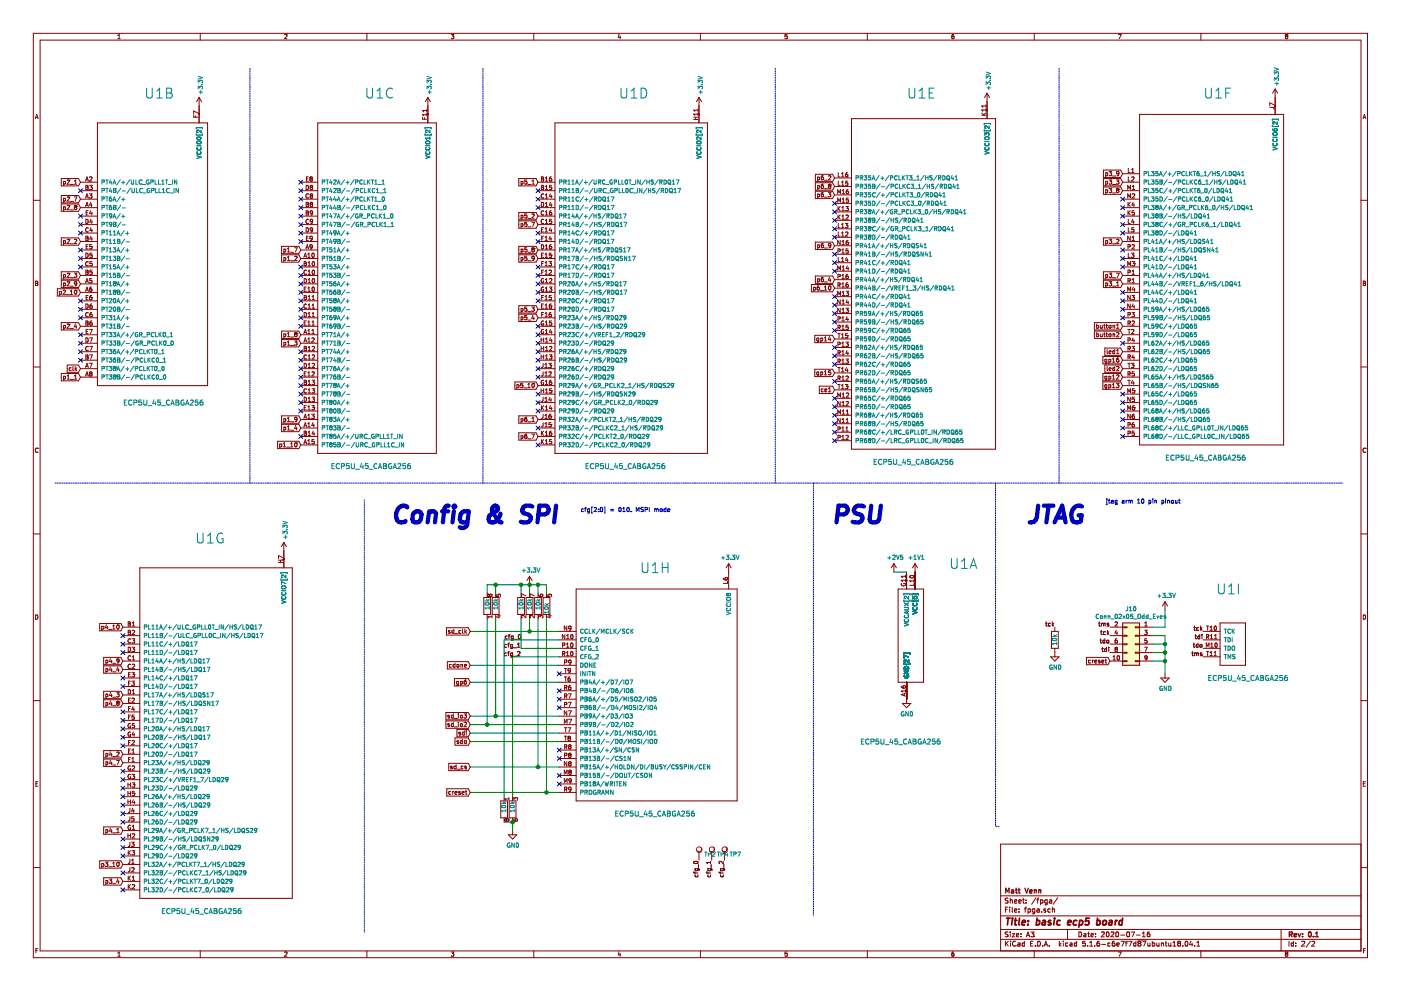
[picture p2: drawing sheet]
EESchema Schematic File Version 4
EELAYER 30 0
EELAYER END
$Descr A3 16535 11693
encoding utf-8
Sheet 2 2
Title "basic ecp5 board"
Date "2020-07-16"
Rev "0.1"
Comp "Matt Venn"
Comment1 ""
Comment2 ""
Comment3 ""
Comment4 ""
$EndDescr
$Comp
L Lattice_ECP_FPGA:ECP5U_45_CABGA256 U1
U 1 1
P 10400 7650
F 0 "U1" H 11200 8650 118 0000 L CNN
F 1 "ECP5U_45_CABGA256" H 10150 6550 60  0000 L CNN
F 2 "Package_BGA:BGA-256_14.0x14.0mm_Layout16x16_P0.8mm_Ball0.45mm_Pad0.32mm_NSMD" H 10550 7700 60  0001 R CNN
F 3 "" H 10550 7500 60  0001 R CNN
F 4 "LFE5U-45F-6BG256C‎" H 10550 7600 60  0001 R CNN "manf#"
	1    10400 7650
	1    0    0    -1  
$EndComp
$Comp
L Lattice_ECP_FPGA:ECP5U_45_CABGA256 U1
U 2 1
P 950 2150
F 0 "U1" H 1700 3200 118 0000 L CNN
F 1 "ECP5U_45_CABGA256" H 1450 -450 60  0000 L CNN
F 2 "Package_BGA:BGA-256_14.0x14.0mm_Layout16x16_P0.8mm_Ball0.45mm_Pad0.32mm_NSMD" H 1100 2200 60  0001 R CNN
F 3 "" H 1100 2000 60  0001 R CNN
F 4 "LFE5U-45F-6BG256C‎" H 1100 2100 60  0001 R CNN "manf#"
	2    950  2150
	1    0    0    -1  
$EndComp
$Comp
L Lattice_ECP_FPGA:ECP5U_45_CABGA256 U1
U 3 1
P 3550 2150
F 0 "U1" H 4300 3200 118 0000 L CNN
F 1 "ECP5U_45_CABGA256" H 3900 -1200 60  0000 L CNN
F 2 "Package_BGA:BGA-256_14.0x14.0mm_Layout16x16_P0.8mm_Ball0.45mm_Pad0.32mm_NSMD" H 3700 2200 60  0001 R CNN
F 3 "" H 3700 2000 60  0001 R CNN
F 4 "LFE5U-45F-6BG256C‎" H 3700 2100 60  0001 R CNN "manf#"
	3    3550 2150
	1    0    0    -1  
$EndComp
$Comp
L Lattice_ECP_FPGA:ECP5U_45_CABGA256 U1
U 4 1
P 6350 2150
F 0 "U1" H 7300 3200 118 0000 L CNN
F 1 "ECP5U_45_CABGA256" H 6900 -1200 60  0000 L CNN
F 2 "Package_BGA:BGA-256_14.0x14.0mm_Layout16x16_P0.8mm_Ball0.45mm_Pad0.32mm_NSMD" H 6500 2200 60  0001 R CNN
F 3 "" H 6500 2000 60  0001 R CNN
F 4 "LFE5U-45F-6BG256C‎" H 6500 2100 60  0001 R CNN "manf#"
	4    6350 2150
	1    0    0    -1  
$EndComp
$Comp
L Lattice_ECP_FPGA:ECP5U_45_CABGA256 U1
U 5 1
P 9850 2100
F 0 "U1" H 10700 3100 118 0000 L CNN
F 1 "ECP5U_45_CABGA256" H 10300 -1250 60  0000 L CNN
F 2 "Package_BGA:BGA-256_14.0x14.0mm_Layout16x16_P0.8mm_Ball0.45mm_Pad0.32mm_NSMD" H 10000 2150 60  0001 R CNN
F 3 "" H 10000 1950 60  0001 R CNN
F 4 "LFE5U-45F-6BG256C‎" H 10000 2050 60  0001 R CNN "manf#"
	5    9850 2100
	1    0    0    -1  
$EndComp
$Comp
L Lattice_ECP_FPGA:ECP5U_45_CABGA256 U1
U 6 1
P 13250 2050
F 0 "U1" H 14200 3000 118 0000 L CNN
F 1 "ECP5U_45_CABGA256" H 13750 -1300 60  0000 L CNN
F 2 "Package_BGA:BGA-256_14.0x14.0mm_Layout16x16_P0.8mm_Ball0.45mm_Pad0.32mm_NSMD" H 13400 2100 60  0001 R CNN
F 3 "" H 13400 1900 60  0001 R CNN
F 4 "LFE5U-45F-6BG256C‎" H 13400 2000 60  0001 R CNN "manf#"
	6    13250 2050
	1    0    0    -1  
$EndComp
$Comp
L Lattice_ECP_FPGA:ECP5U_45_CABGA256 U1
U 7 1
P 1450 7400
F 0 "U1" H 2300 8450 118 0000 L CNN
F 1 "ECP5U_45_CABGA256" H 1900 4050 60  0000 L CNN
F 2 "Package_BGA:BGA-256_14.0x14.0mm_Layout16x16_P0.8mm_Ball0.45mm_Pad0.32mm_NSMD" H 1600 7450 60  0001 R CNN
F 3 "" H 1600 7250 60  0001 R CNN
F 4 "LFE5U-45F-6BG256C‎" H 1600 7350 60  0001 R CNN "manf#"
	7    1450 7400
	1    0    0    -1  
$EndComp
$Comp
L Lattice_ECP_FPGA:ECP5U_45_CABGA256 U1
U 9 1
P 14200 7450
F 0 "U1" H 14350 7950 118 0000 L CNN
F 1 "ECP5U_45_CABGA256" H 14250 6900 60  0000 L CNN
F 2 "Package_BGA:BGA-256_14.0x14.0mm_Layout16x16_P0.8mm_Ball0.45mm_Pad0.32mm_NSMD" H 14350 7500 60  0001 R CNN
F 3 "" H 14350 7300 60  0001 R CNN
F 4 "LFE5U-45F-6BG256C‎" H 14350 7400 60  0001 R CNN "manf#"
	9    14200 7450
	1    0    0    -1  
$EndComp
$Comp
L power:GND #PWR0195
U 1 1
P 10700 8250
F 0 "#PWR0195" H 10700 8000 50  0001 C CNN
F 1 "GND" H 10705 8077 50  0000 C CNN
F 2 "" H 10700 8250 50  0001 C CNN
F 3 "" H 10700 8250 50  0001 C CNN
	1    10700 8250
	1    0    0    -1  
$EndComp
$Comp
L power:+3.3V #PWR?
U 1 1
P 8600 6750
AR Path="/5F18B6B6" Ref="#PWR?"  Part="1" 
AR Path="/5F109712/5F18B6B6" Ref="#PWR0120"  Part="1" 
F 0 "#PWR0120" H 8600 6600 50  0001 C CNN
F 1 "+3.3V" H 8615 6923 50  0000 C CNN
F 2 "" H 8600 6750 50  0001 C CNN
F 3 "" H 8600 6750 50  0001 C CNN
	1    8600 6750
	1    0    0    -1  
$EndComp
$Comp
L power:+3.3V #PWR?
U 1 1
P 3350 6500
AR Path="/5F1DD410" Ref="#PWR?"  Part="1" 
AR Path="/5F109712/5F1DD410" Ref="#PWR0198"  Part="1" 
F 0 "#PWR0198" H 3350 6350 50  0001 C CNN
F 1 "+3.3V" V 3365 6628 50  0000 L CNN
F 2 "" H 3350 6500 50  0001 C CNN
F 3 "" H 3350 6500 50  0001 C CNN
	1    3350 6500
	1    0    0    -1  
$EndComp
$Comp
L power:+3.3V #PWR?
U 1 1
P 2350 1250
AR Path="/5F1E764B" Ref="#PWR?"  Part="1" 
AR Path="/5F109712/5F1E764B" Ref="#PWR0199"  Part="1" 
F 0 "#PWR0199" H 2350 1100 50  0001 C CNN
F 1 "+3.3V" V 2365 1378 50  0000 L CNN
F 2 "" H 2350 1250 50  0001 C CNN
F 3 "" H 2350 1250 50  0001 C CNN
	1    2350 1250
	1    0    0    -1  
$EndComp
$Comp
L power:+3.3V #PWR?
U 1 1
P 5050 1250
AR Path="/5F1EAE51" Ref="#PWR?"  Part="1" 
AR Path="/5F109712/5F1EAE51" Ref="#PWR0200"  Part="1" 
F 0 "#PWR0200" H 5050 1100 50  0001 C CNN
F 1 "+3.3V" V 5065 1378 50  0000 L CNN
F 2 "" H 5050 1250 50  0001 C CNN
F 3 "" H 5050 1250 50  0001 C CNN
	1    5050 1250
	1    0    0    -1  
$EndComp
$Comp
L power:+3.3V #PWR?
U 1 1
P 8250 1250
AR Path="/5F1EB7B7" Ref="#PWR?"  Part="1" 
AR Path="/5F109712/5F1EB7B7" Ref="#PWR0201"  Part="1" 
F 0 "#PWR0201" H 8250 1100 50  0001 C CNN
F 1 "+3.3V" V 8265 1378 50  0000 L CNN
F 2 "" H 8250 1250 50  0001 C CNN
F 3 "" H 8250 1250 50  0001 C CNN
	1    8250 1250
	1    0    0    -1  
$EndComp
$Comp
L power:+3.3V #PWR?
U 1 1
P 11650 1200
AR Path="/5F1EF472" Ref="#PWR?"  Part="1" 
AR Path="/5F109712/5F1EF472" Ref="#PWR0202"  Part="1" 
F 0 "#PWR0202" H 11650 1050 50  0001 C CNN
F 1 "+3.3V" V 11665 1328 50  0000 L CNN
F 2 "" H 11650 1200 50  0001 C CNN
F 3 "" H 11650 1200 50  0001 C CNN
	1    11650 1200
	1    0    0    -1  
$EndComp
$Comp
L power:+3.3V #PWR?
U 1 1
P 15050 1150
AR Path="/5F1F316D" Ref="#PWR?"  Part="1" 
AR Path="/5F109712/5F1F316D" Ref="#PWR0203"  Part="1" 
F 0 "#PWR0203" H 15050 1000 50  0001 C CNN
F 1 "+3.3V" V 15065 1278 50  0000 L CNN
F 2 "" H 15050 1150 50  0001 C CNN
F 3 "" H 15050 1150 50  0001 C CNN
	1    15050 1150
	1    0    0    -1  
$EndComp
$Comp
L power:+3.3V #PWR?
U 1 1
P 6250 6900
AR Path="/5F2DEE2A" Ref="#PWR?"  Part="1" 
AR Path="/5F109712/5F2DEE2A" Ref="#PWR0204"  Part="1" 
F 0 "#PWR0204" H 6250 6750 50  0001 C CNN
F 1 "+3.3V" H 6265 7073 50  0000 C CNN
F 2 "" H 6250 6900 50  0001 C CNN
F 3 "" H 6250 6900 50  0001 C CNN
	1    6250 6900
	1    0    0    -1  
$EndComp
$Comp
L power:GND #PWR?
U 1 1
P 6050 9800
AR Path="/5F2DEE34" Ref="#PWR?"  Part="1" 
AR Path="/5F109712/5F2DEE34" Ref="#PWR0205"  Part="1" 
F 0 "#PWR0205" H 6050 9550 50  0001 C CNN
F 1 "GND" H 6055 9627 50  0000 C CNN
F 2 "" H 6050 9800 50  0001 C CNN
F 3 "" H 6050 9800 50  0001 C CNN
	1    6050 9800
	1    0    0    -1  
$EndComp
$Comp
L power:+1V1 #PWR0206
U 1 1
P 10800 6750
F 0 "#PWR0206" H 10800 6600 50  0001 C CNN
F 1 "+1V1" H 10815 6923 50  0000 C CNN
F 2 "" H 10800 6750 50  0001 C CNN
F 3 "" H 10800 6750 50  0001 C CNN
	1    10800 6750
	1    0    0    -1  
$EndComp
$Comp
L power:+2V5 #PWR0207
U 1 1
P 10550 6750
F 0 "#PWR0207" H 10550 6600 50  0001 C CNN
F 1 "+2V5" H 10565 6923 50  0000 C CNN
F 2 "" H 10550 6750 50  0001 C CNN
F 3 "" H 10550 6750 50  0001 C CNN
	1    10550 6750
	1    0    0    -1  
$EndComp
Wire Wire Line
	10550 6750 10700 6750
Text GLabel 5550 8750 0    50   Input ~ 0
sdo
Text GLabel 5550 8650 0    50   Input ~ 0
sdi
Text GLabel 5550 7450 0    50   Input ~ 0
sd_clk
Text GLabel 5550 9050 0    50   Input ~ 0
sd_cs
Text GLabel 5550 9350 0    50   Input ~ 0
creset
Text GLabel 5550 7850 0    50   Input ~ 0
cdone
Text GLabel 5550 8550 0    50   Input ~ 0
sd_io2
Text GLabel 5550 8450 0    50   Input ~ 0
sd_io3
Wire Wire Line
	5550 7850 6600 7850
NoConn ~ 6600 7950
Connection ~ 6250 6900
Wire Wire Line
	5550 9050 6350 9050
NoConn ~ 6600 9250
NoConn ~ 6600 9150
NoConn ~ 6600 8850
Wire Wire Line
	5550 8750 6600 8750
Wire Wire Line
	5550 8650 6600 8650
Wire Wire Line
	5550 8550 5750 8550
Wire Wire Line
	5550 8450 5850 8450
NoConn ~ 6600 8350
NoConn ~ 6600 8250
NoConn ~ 6600 8150
NoConn ~ 6600 8950
$Comp
L Connector_Generic:Conn_02x05_Odd_Even J10
U 1 1
P 13400 7600
F 0 "J10" H 13450 8017 50  0000 C CNN
F 1 "Conn_02x05_Odd_Even" H 13450 7926 50  0000 C CNN
F 2 "Connector_PinHeader_1.27mm:PinHeader_2x05_P1.27mm_Vertical_SMD" H 13400 7600 50  0001 C CNN
F 3 "~" H 13400 7600 50  0001 C CNN
	1    13400 7600
	-1   0    0    -1  
$EndComp
Text Label 14200 7450 2    50   ~ 0
tck
Text Label 14200 7550 2    50   ~ 0
tdi
Text Label 14200 7650 2    50   ~ 0
tdo
Text Label 14200 7750 2    50   ~ 0
tms
Text Label 13100 7400 2    50   ~ 0
tms
Text Label 13100 7500 2    50   ~ 0
tck
Text Label 13100 7600 2    50   ~ 0
tdo
Text Label 13100 7700 2    50   ~ 0
tdi
Text GLabel 13100 7800 0    50   Input ~ 0
creset
Wire Wire Line
	13600 7500 13750 7500
Wire Wire Line
	13750 7500 13750 7600
Connection ~ 13750 7600
Wire Wire Line
	13750 7600 13750 7700
Wire Wire Line
	13600 7600 13750 7600
Wire Wire Line
	13600 7700 13750 7700
Connection ~ 13750 7700
Wire Wire Line
	13750 7700 13750 7800
Wire Wire Line
	13600 7800 13750 7800
Connection ~ 13750 7800
Wire Wire Line
	13750 7800 13750 7950
Wire Wire Line
	13600 7400 13750 7400
Wire Wire Line
	13750 7400 13750 7200
$Comp
L power:+3.3V #PWR?
U 1 1
P 13750 7200
AR Path="/5F4AC96B" Ref="#PWR?"  Part="1" 
AR Path="/5F109712/5F4AC96B" Ref="#PWR0208"  Part="1" 
F 0 "#PWR0208" H 13750 7050 50  0001 C CNN
F 1 "+3.3V" H 13765 7373 50  0000 C CNN
F 2 "" H 13750 7200 50  0001 C CNN
F 3 "" H 13750 7200 50  0001 C CNN
	1    13750 7200
	1    0    0    -1  
$EndComp
$Comp
L power:GND #PWR?
U 1 1
P 13750 7950
AR Path="/5F4ADA72" Ref="#PWR?"  Part="1" 
AR Path="/5F109712/5F4ADA72" Ref="#PWR0209"  Part="1" 
F 0 "#PWR0209" H 13750 7700 50  0001 C CNN
F 1 "GND" H 13755 7777 50  0000 C CNN
F 2 "" H 13750 7950 50  0001 C CNN
F 3 "" H 13750 7950 50  0001 C CNN
	1    13750 7950
	1    0    0    -1  
$EndComp
Text Notes 13050 5950 0    50   ~ 0
jtag arm 10 pin pinout\n
Text GLabel 950  4350 0    50   Input ~ 0
clk
Text GLabel 950  3450 0    50   Input ~ 0
p2_10
Text GLabel 950  3850 0    50   Input ~ 0
p2_4
Text GLabel 950  3350 0    50   Input ~ 0
p2_9
Text GLabel 950  3250 0    50   Input ~ 0
p2_3
Text GLabel 950  2450 0    50   Input ~ 0
p2_8
Text GLabel 950  2850 0    50   Input ~ 0
p2_2
Text GLabel 950  2350 0    50   Input ~ 0
p2_7
Text GLabel 950  2150 0    50   Input ~ 0
p2_1
Text GLabel 950  4450 0    50   Input ~ 0
p1_1
Text GLabel 3550 2950 0    50   Input ~ 0
p1_7
Text GLabel 3550 3050 0    50   Input ~ 0
p1_2
Text GLabel 3550 3950 0    50   Input ~ 0
p1_8
Text GLabel 3550 4050 0    50   Input ~ 0
p1_3
Text GLabel 3550 4950 0    50   Input ~ 0
p1_9
Text GLabel 3550 5050 0    50   Input ~ 0
p1_4
Text GLabel 3550 5250 0    50   Input ~ 0
p1_10
Text GLabel 1450 7400 0    50   Input ~ 0
p4_10
Text GLabel 1450 7900 0    50   Input ~ 0
p4_4
Text GLabel 1450 7800 0    50   Input ~ 0
p4_9
Text GLabel 1450 8200 0    50   Input ~ 0
p4_3
Text GLabel 1450 8300 0    50   Input ~ 0
p4_8
Text GLabel 1450 8900 0    50   Input ~ 0
p4_2
Text GLabel 1450 9000 0    50   Input ~ 0
p4_7
Text GLabel 1450 9800 0    50   Input ~ 0
p4_1
Text GLabel 1450 10200 0    50   Input ~ 0
p3_10
Text GLabel 1450 10400 0    50   Input ~ 0
p3_4
Text GLabel 13250 2050 0    50   Input ~ 0
p3_9
Text GLabel 13250 2150 0    50   Input ~ 0
p3_3
Text GLabel 13250 2250 0    50   Input ~ 0
p3_8
Text GLabel 13250 2850 0    50   Input ~ 0
p3_2
Text GLabel 13250 3250 0    50   Input ~ 0
p3_7
Text GLabel 13250 3350 0    50   Input ~ 0
p3_1
Text GLabel 6350 2150 0    50   Input ~ 0
p5_1
Text GLabel 6350 2650 0    50   Input ~ 0
p5_7
Text GLabel 6350 2550 0    50   Input ~ 0
p5_2
Text GLabel 6350 2950 0    50   Input ~ 0
p5_8
Text GLabel 6350 3650 0    50   Input ~ 0
p5_3
Text GLabel 6350 3050 0    50   Input ~ 0
p5_9
Text GLabel 6350 3750 0    50   Input ~ 0
p5_4
Text GLabel 6350 4550 0    50   Input ~ 0
p5_10
Text GLabel 6350 4950 0    50   Input ~ 0
p6_1
Text GLabel 6350 5150 0    50   Input ~ 0
p6_7
Text GLabel 9850 2100 0    50   Input ~ 0
p6_2
Text GLabel 9850 2200 0    50   Input ~ 0
p6_8
Text GLabel 9850 2300 0    50   Input ~ 0
p6_3
Text GLabel 9850 2900 0    50   Input ~ 0
p6_9
Text GLabel 9850 3300 0    50   Input ~ 0
p6_4
Text GLabel 9850 3400 0    50   Input ~ 0
p6_10
Text GLabel 13250 3850 0    50   Input ~ 0
button1
Text GLabel 13250 3950 0    50   Input ~ 0
button2
Text GLabel 13250 4150 0    50   Input ~ 0
led1
Text GLabel 13250 4350 0    50   Input ~ 0
led2
Text GLabel 13250 4250 0    50   Input ~ 0
gp16
Text GLabel 13250 4550 0    50   Input ~ 0
gp13
Text GLabel 13250 4450 0    50   Input ~ 0
gp12
Text GLabel 5550 8050 0    50   Input ~ 0
gp6
NoConn ~ 950  2250
NoConn ~ 950  2550
NoConn ~ 950  2650
NoConn ~ 950  2750
NoConn ~ 950  2950
NoConn ~ 950  3050
NoConn ~ 950  3150
NoConn ~ 950  3550
NoConn ~ 950  3750
NoConn ~ 950  3650
NoConn ~ 950  3950
NoConn ~ 950  4050
NoConn ~ 950  4250
NoConn ~ 950  4150
NoConn ~ 3550 2150
NoConn ~ 3550 2250
NoConn ~ 3550 2350
NoConn ~ 3550 2450
NoConn ~ 3550 2550
NoConn ~ 3550 2650
NoConn ~ 3550 2750
NoConn ~ 3550 2850
NoConn ~ 3550 3150
NoConn ~ 3550 3250
NoConn ~ 3550 3350
NoConn ~ 3550 3450
NoConn ~ 3550 3550
NoConn ~ 3550 3650
NoConn ~ 3550 3750
NoConn ~ 3550 3850
NoConn ~ 3550 4150
NoConn ~ 3550 4250
NoConn ~ 3550 4350
NoConn ~ 3550 4450
NoConn ~ 3550 4550
NoConn ~ 3550 4650
NoConn ~ 3550 4750
NoConn ~ 3550 4850
NoConn ~ 3550 5150
NoConn ~ 6350 2250
NoConn ~ 6350 2350
NoConn ~ 6350 2450
NoConn ~ 6350 2750
NoConn ~ 6350 2850
NoConn ~ 6350 3150
NoConn ~ 6350 3250
NoConn ~ 6350 3350
NoConn ~ 6350 3450
NoConn ~ 6350 3550
NoConn ~ 6350 3850
NoConn ~ 6350 3950
NoConn ~ 6350 4050
NoConn ~ 6350 4150
NoConn ~ 6350 4250
NoConn ~ 6350 4350
NoConn ~ 6350 4450
NoConn ~ 6350 4650
NoConn ~ 6350 4750
NoConn ~ 6350 4850
NoConn ~ 6350 5050
NoConn ~ 6350 5250
NoConn ~ 9850 2400
NoConn ~ 9850 2500
NoConn ~ 9850 2600
NoConn ~ 9850 2700
NoConn ~ 9850 2800
NoConn ~ 9850 3000
NoConn ~ 9850 3100
NoConn ~ 9850 3200
NoConn ~ 9850 3500
NoConn ~ 9850 3600
NoConn ~ 9850 3700
NoConn ~ 9850 3800
NoConn ~ 9850 3900
NoConn ~ 9850 4100
NoConn ~ 9850 4200
NoConn ~ 9850 4300
NoConn ~ 9850 4500
NoConn ~ 9850 4700
NoConn ~ 9850 4800
NoConn ~ 9850 4900
NoConn ~ 9850 5000
NoConn ~ 9850 5100
NoConn ~ 9850 5200
NoConn ~ 13250 2350
NoConn ~ 13250 2450
NoConn ~ 13250 2550
NoConn ~ 13250 2650
NoConn ~ 13250 2750
NoConn ~ 13250 2950
NoConn ~ 13250 3050
NoConn ~ 13250 3150
NoConn ~ 13250 3450
NoConn ~ 13250 3550
NoConn ~ 13250 3650
NoConn ~ 13250 3750
NoConn ~ 13250 4050
NoConn ~ 13250 4650
NoConn ~ 13250 4750
NoConn ~ 13250 4850
NoConn ~ 13250 4950
NoConn ~ 13250 5050
NoConn ~ 13250 5150
NoConn ~ 1450 7500
NoConn ~ 1450 7600
NoConn ~ 1450 7700
NoConn ~ 1450 8000
NoConn ~ 1450 8100
NoConn ~ 1450 8400
NoConn ~ 1450 8500
NoConn ~ 1450 8600
NoConn ~ 1450 8700
NoConn ~ 1450 8800
NoConn ~ 1450 9100
NoConn ~ 1450 9200
NoConn ~ 1450 9300
NoConn ~ 1450 9400
NoConn ~ 1450 9500
NoConn ~ 1450 9600
NoConn ~ 1450 9700
NoConn ~ 1450 9900
NoConn ~ 1450 10000
NoConn ~ 1450 10100
NoConn ~ 1450 10300
NoConn ~ 1450 10500
Text GLabel 9850 4600 0    50   Input ~ 0
ce1
Wire Wire Line
	6150 7650 6600 7650
Connection ~ 6350 9050
Wire Wire Line
	6350 9050 6600 9050
Wire Wire Line
	6350 7300 6350 9050
Wire Wire Line
	6250 7300 6250 7450
Connection ~ 6250 7450
Text Notes 6850 6050 0    50   ~ 0
cfg[2:0] = 010. MSPI mode
Wire Wire Line
	6450 7300 6450 9350
Connection ~ 6450 9350
Wire Wire Line
	6450 9350 6600 9350
Wire Wire Line
	5550 8050 6600 8050
Wire Wire Line
	5950 9700 6050 9700
Wire Wire Line
	6050 9800 6050 9700
Wire Wire Line
	6050 9400 6050 7750
Wire Wire Line
	5950 7550 5950 9400
Wire Wire Line
	6150 7300 6150 7650
Wire Wire Line
	6150 7000 6150 6900
Wire Wire Line
	6150 6900 6250 6900
Wire Wire Line
	6050 7750 6600 7750
Wire Wire Line
	5950 7550 6600 7550
Wire Wire Line
	5850 8450 5850 7300
Connection ~ 5850 8450
Wire Wire Line
	5850 8450 6600 8450
Wire Wire Line
	5750 8550 5750 7300
Connection ~ 5750 8550
Wire Wire Line
	5750 8550 6600 8550
Wire Wire Line
	5750 7000 5750 6900
Connection ~ 6150 6900
$Comp
L Device:R R?
U 1 1
P 12450 7550
AR Path="/5F18AE30" Ref="R?"  Part="1" 
AR Path="/5F109712/5F18AE30" Ref="R3"  Part="1" 
F 0 "R3" V 12243 7550 50  0001 C CNN
F 1 "10k" V 12450 7550 50  0000 C CNN
F 2 "Resistor_SMD:R_0805_2012Metric" V 12380 7550 50  0001 C CNN
F 3 "~" H 12450 7550 50  0001 C CNN
F 4 "RC0805FR-0710KL" H 12450 7550 50  0001 C CNN "manf#"
	1    12450 7550
	-1   0    0    1   
$EndComp
Text Label 12450 7400 2    50   ~ 0
tck
$Comp
L power:GND #PWR?
U 1 1
P 12450 7700
AR Path="/5F18D5FC" Ref="#PWR?"  Part="1" 
AR Path="/5F109712/5F18D5FC" Ref="#PWR0101"  Part="1" 
F 0 "#PWR0101" H 12450 7450 50  0001 C CNN
F 1 "GND" H 12455 7527 50  0000 C CNN
F 2 "" H 12450 7700 50  0001 C CNN
F 3 "" H 12450 7700 50  0001 C CNN
	1    12450 7700
	1    0    0    -1  
$EndComp
Wire Wire Line
	6250 6900 6350 6900
Wire Wire Line
	5750 6900 5850 6900
Wire Wire Line
	5850 7000 5850 6900
Connection ~ 5850 6900
Wire Wire Line
	5850 6900 6150 6900
Wire Wire Line
	6250 7000 6250 6900
Wire Wire Line
	6350 7000 6350 6900
Connection ~ 6350 6900
Wire Wire Line
	6350 6900 6450 6900
Wire Wire Line
	6450 7000 6450 6900
$Comp
L Device:R_Pack04_Split RN1
U 1 1
P 5950 9550
F 0 "RN1" H 6038 9596 50  0001 L CNN
F 1 "10k" V 5950 9450 50  0000 L CNN
F 2 "Resistor_SMD:R_Array_Concave_4x0603" V 5870 9550 50  0001 C CNN
F 3 "~" H 5950 9550 50  0001 C CNN
F 4 "EXBV8V103JV" H 5950 9550 50  0001 C CNN "manf#"
	1    5950 9550
	-1   0    0    1   
$EndComp
$Comp
L Device:R_Pack04_Split RN1
U 2 1
P 6150 7150
F 0 "RN1" H 6238 7196 50  0001 L CNN
F 1 "10k" V 6150 7100 50  0000 L CNN
F 2 "Resistor_SMD:R_Array_Concave_4x0603" V 6070 7150 50  0001 C CNN
F 3 "~" H 6150 7150 50  0001 C CNN
F 4 "EXBV8V103JV" H 6150 7150 50  0001 C CNN "manf#"
	2    6150 7150
	1    0    0    -1  
$EndComp
$Comp
L Device:R_Pack04_Split RN2
U 1 1
P 5750 7150
F 0 "RN2" H 5838 7196 50  0001 L CNN
F 1 "10k" V 5750 7100 50  0000 L CNN
F 2 "Resistor_SMD:R_Array_Concave_4x0603" V 5670 7150 50  0001 C CNN
F 3 "~" H 5750 7150 50  0001 C CNN
F 4 "EXBV8V103JV" H 5750 7150 50  0001 C CNN "manf#"
	1    5750 7150
	1    0    0    -1  
$EndComp
$Comp
L Device:R_Pack04_Split RN2
U 2 1
P 6250 7150
F 0 "RN2" H 5750 7500 50  0001 L CNN
F 1 "10k" V 6250 7100 50  0000 L CNN
F 2 "Resistor_SMD:R_Array_Concave_4x0603" V 6170 7150 50  0001 C CNN
F 3 "~" H 6250 7150 50  0001 C CNN
F 4 "EXBV8V103JV" H 6250 7150 50  0001 C CNN "manf#"
	2    6250 7150
	1    0    0    -1  
$EndComp
$Comp
L Device:R_Pack04_Split RN2
U 3 1
P 6350 7150
F 0 "RN2" H 6600 7500 50  0001 L CNN
F 1 "10k" V 6350 7100 50  0000 L CNN
F 2 "Resistor_SMD:R_Array_Concave_4x0603" V 6270 7150 50  0001 C CNN
F 3 "~" H 6350 7150 50  0001 C CNN
F 4 "EXBV8V103JV" H 6350 7150 50  0001 C CNN "manf#"
	3    6350 7150
	1    0    0    -1  
$EndComp
$Comp
L Device:R_Pack04_Split RN2
U 4 1
P 5850 7150
F 0 "RN2" H 6100 7550 50  0001 L CNN
F 1 "10k" V 5850 7100 50  0000 L CNN
F 2 "Resistor_SMD:R_Array_Concave_4x0603" V 5770 7150 50  0001 C CNN
F 3 "~" H 5850 7150 50  0001 C CNN
F 4 "EXBV8V103JV" H 5850 7150 50  0001 C CNN "manf#"
	4    5850 7150
	1    0    0    -1  
$EndComp
$Comp
L Device:R_Pack04_Split RN1
U 4 1
P 6450 7150
F 0 "RN1" H 6538 7196 50  0001 L CNN
F 1 "10k" V 6450 7050 50  0000 L CNN
F 2 "Resistor_SMD:R_Array_Concave_4x0603" V 6370 7150 50  0001 C CNN
F 3 "~" H 6450 7150 50  0001 C CNN
F 4 "EXBV8V103JV" H 6450 7150 50  0001 C CNN "manf#"
	4    6450 7150
	1    0    0    -1  
$EndComp
$Comp
L Device:R_Pack04_Split RN1
U 3 1
P 6050 9550
F 0 "RN1" H 6138 9596 50  0001 L CNN
F 1 "10k" V 6050 9450 50  0000 L CNN
F 2 "Resistor_SMD:R_Array_Concave_4x0603" V 5970 9550 50  0001 C CNN
F 3 "~" H 6050 9550 50  0001 C CNN
F 4 "EXBV8V103JV" H 6050 9550 50  0001 C CNN "manf#"
	3    6050 9550
	-1   0    0    1   
$EndComp
Connection ~ 6050 9700
Wire Wire Line
	5550 9350 6450 9350
Wire Wire Line
	5550 7450 6250 7450
Wire Wire Line
	6250 7450 6600 7450
$Comp
L Lattice_ECP_FPGA:ECP5U_45_CABGA256 U1
U 8 1
P 6600 7450
F 0 "U1" H 7550 8200 118 0000 L CNN
F 1 "ECP5U_45_CABGA256" H 7250 5300 60  0000 L CNN
F 2 "Package_BGA:BGA-256_14.0x14.0mm_Layout16x16_P0.8mm_Ball0.45mm_Pad0.32mm_NSMD" H 6750 7500 60  0001 R CNN
F 3 "" H 6750 7300 60  0001 R CNN
F 4 "LFE5U-45F-6BG256C‎" H 6750 7400 60  0001 R CNN "manf#"
	8    6600 7450
	1    0    0    -1  
$EndComp
Text GLabel 9850 4400 0    50   Input ~ 0
gp15
Text GLabel 9850 4000 0    50   Input ~ 0
gp14
$Comp
L Connector:TestPoint TP2
U 1 1
P 8250 10150
F 0 "TP2" H 8308 10222 50  0000 L CNN
F 1 "TestPoint" H 8308 10177 50  0001 L CNN
F 2 "TestPoint:TestPoint_THTPad_D1.0mm_Drill0.5mm" H 8450 10150 50  0001 C CNN
F 3 "~" H 8450 10150 50  0001 C CNN
	1    8250 10150
	1    0    0    -1  
$EndComp
$Comp
L Connector:TestPoint TP4
U 1 1
P 8400 10150
F 0 "TP4" H 8458 10222 50  0000 L CNN
F 1 "TestPoint" H 8458 10177 50  0001 L CNN
F 2 "TestPoint:TestPoint_THTPad_D1.0mm_Drill0.5mm" H 8600 10150 50  0001 C CNN
F 3 "~" H 8600 10150 50  0001 C CNN
	1    8400 10150
	1    0    0    -1  
$EndComp
$Comp
L Connector:TestPoint TP7
U 1 1
P 8550 10150
F 0 "TP7" H 8608 10222 50  0000 L CNN
F 1 "TestPoint" H 8608 10177 50  0001 L CNN
F 2 "TestPoint:TestPoint_THTPad_D1.0mm_Drill0.5mm" H 8750 10150 50  0001 C CNN
F 3 "~" H 8750 10150 50  0001 C CNN
	1    8550 10150
	1    0    0    -1  
$EndComp
Text Label 6150 7650 2    50   ~ 0
cfg_1
Text Label 6150 7750 2    50   ~ 0
cfg_2
Text Label 5950 7550 0    50   ~ 0
cfg_0
Text Label 8250 10150 3    50   ~ 0
cfg_0
Text Label 8400 10150 3    50   ~ 0
cfg_1
Text Label 8550 10150 3    50   ~ 0
cfg_2
Wire Notes Line
	650  5700 15850 5700
Wire Notes Line
	2950 5700 2950 800 
Wire Notes Line
	5700 5700 5700 800 
Wire Notes Line
	9150 5700 9150 800 
Wire Notes Line
	12500 5700 12500 800 
Wire Notes Line
	4300 5900 4300 11000
Wire Notes Line
	9600 5700 9600 10800
Wire Notes Line
	11750 5700 11750 9750
Wire Notes Line
	11750 9750 11800 9750
Text Notes 12100 6200 0    197  Italic 39
JTAG
Text Notes 9800 6200 0    197  Italic 39
PSU
Text Notes 4600 6200 0    197  Italic 39
Config & SPI
$EndSCHEMATC
